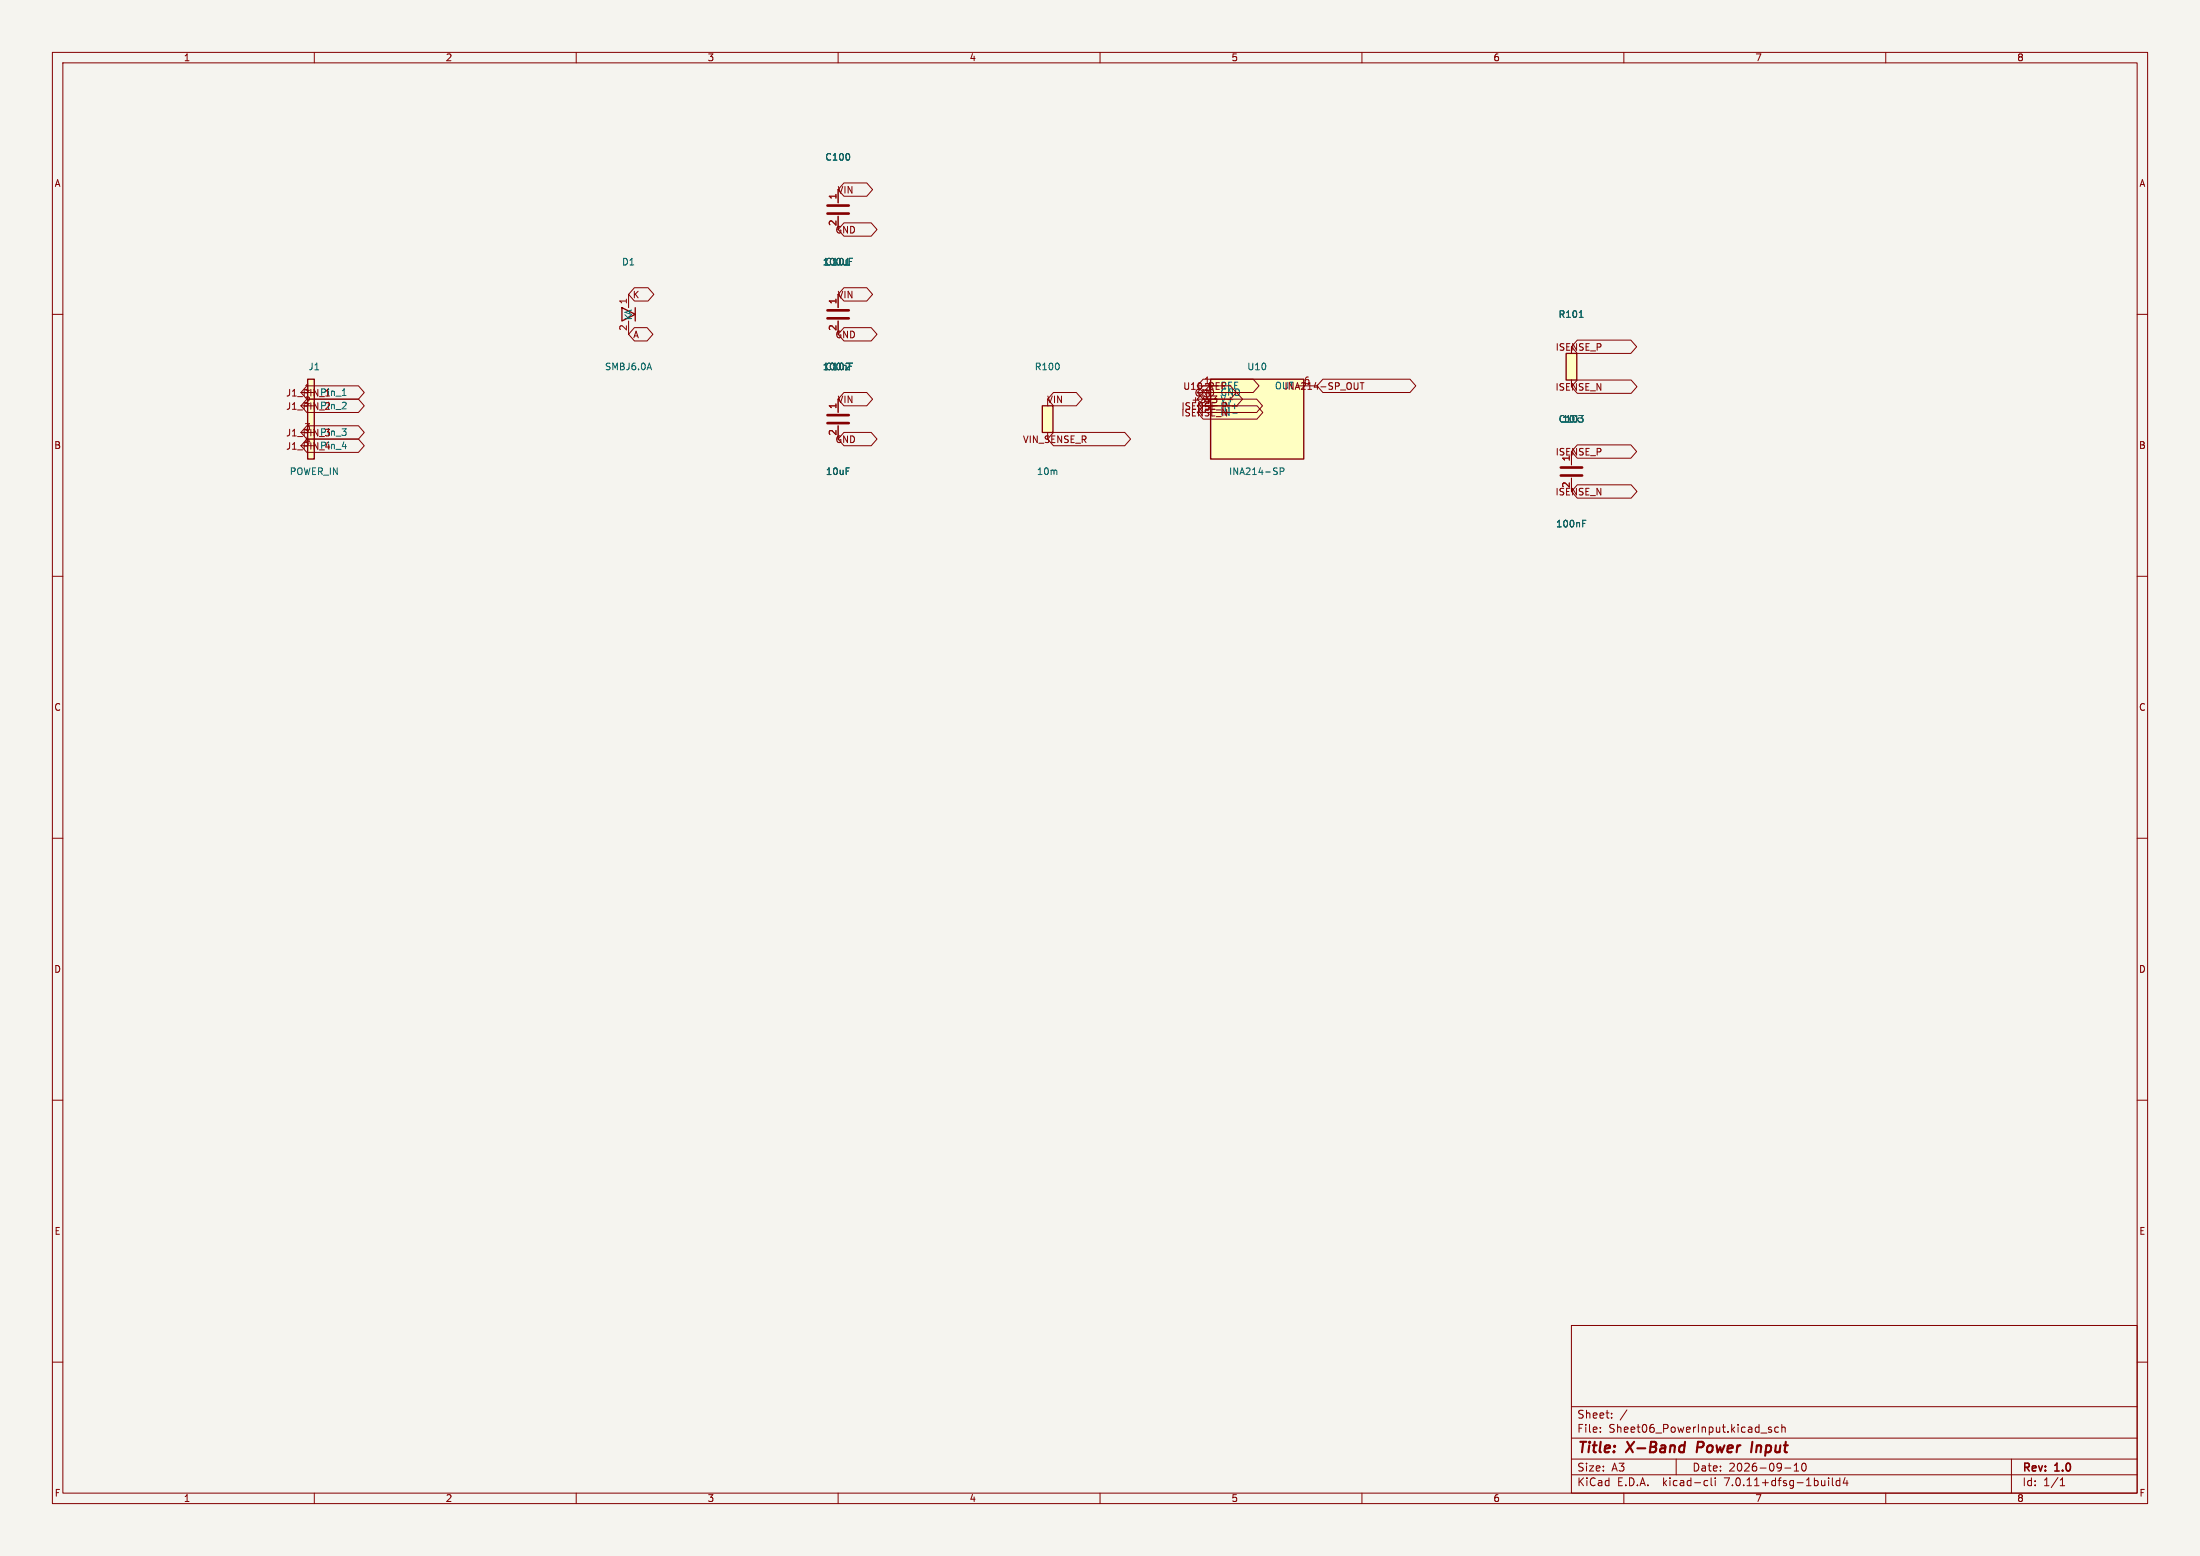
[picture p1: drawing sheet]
<svg xmlns="http://www.w3.org/2000/svg" width="420mm" height="297mm" viewBox="0 0 420 297" stroke-linecap="round" stroke-linejoin="round" font-family="sans-serif">
<path d="M0 0h420v297h-420z" fill="#f5f4ef" stroke="#f5f4ef" stroke-width=".19"/>
<g fill="none" stroke="#840000" stroke-width=".19">
<path d="M10 10h400v277h-400zM12 12h396v273h-396zM60 10v2M110 10v2M160 10v2M210 10v2M260 10v2M310 10v2M360 10v2M160 36.2v2.5M161.1 34.9h4.4l1.1 1.3-1.1 1.3h-4.4l-1.1-1.3zM10 60h2"/>
<path d="M120 56.2v2.5M121.1 54.9h2.6l1.1 1.3-1.1 1.3h-2.6l-1.1-1.3zM160 41.3v2.5M160 56.2v2.5M161.1 54.9h4.4l1.1 1.3-1.1 1.3h-4.4l-1.1-1.3zM161.1 42.5h5.2l1.1 1.3-1.1 1.3h-5.2l-1.1-1.3zM408 60h2M58.6 76.2h9.8l1.1 1.3-1.1 1.2h-9.8l-1.1-1.2zM58.6 73.6h9.8l1.1 1.3-1.1 1.3h-9.8l-1.1-1.3zM120 61.3v2.5M121.1 62.5h2.4l1.1 1.3-1.1 1.3h-2.4l-1.1-1.3zM160 61.3v2.5"/>
<path d="M160 76.2v2.5M161.1 62.5h5.2l1.1 1.3-1.1 1.3h-5.2l-1.1-1.3zM161.1 74.9h4.4l1.1 1.3-1.1 1.3h-4.4l-1.1-1.3zM201.1 74.9h4.4l1.1 1.3-1.1 1.3h-4.4l-1.1-1.3zM228.6 73.7h3.8M228.6 74.9h3.8M228.6 76.2h3.8M228.6 77.5h3.8M228.6 78.7h3.8M229.7 72.4h9.5l1.2 1.3-1.2 1.2h-9.5l-1.1-1.2zM229.7 74.9h6.4l1.1 1.3-1.1 1.3h-6.4l-1.1-1.3zM229.7 76.2h10.2l1.1 1.3-1.1 1.2h-10.2l-1.1-1.2z"/>
<path d="M229.7 77.5h10.3l1.1 1.2-1.1 1.3h-10.3l-1.1-1.3zM229.7 73.6h5.2l1.1 1.3-1.1 1.3h-5.2l-1.1-1.3zM232.3 76.3v.3M247.6 73.7h3.8M252.5 72.4h16.7l1.1 1.3-1.1 1.2h-16.7l-1.1-1.2zM259.7 73.1h.7M260 73.1v1.2M300 72.5v1.3M301.1 72.5h10.3l1.1 1.3-1.1 1.3h-10.3l-1.1-1.3zM301.1 64.9h10.2l1.1 1.3-1.1 1.3h-10.2l-1.1-1.3zM58.6 83.8h9.8l1.1 1.3-1.1 1.3h-9.8l-1.1-1.3zM58.6 81.3h9.8l1.1 1.2-1.1 1.3h-9.8l-1.1-1.3z"/>
<path d="M160 81.3v2.5M161.1 82.5h5.2l1.1 1.3-1.1 1.3h-5.2l-1.1-1.3zM200 82.5v1.3M201.1 82.5h13.6l1.1 1.3-1.1 1.3h-13.6l-1.1-1.3zM300 86.2v2.5M300 91.3v2.5M301.1 92.5h10.3l1.1 1.3-1.1 1.3h-10.3l-1.1-1.3zM301.1 84.9h10.2l1.1 1.3-1.1 1.3h-10.2l-1.1-1.3zM10 110h2M408 110h2M10 160h2M408 160h2"/>
<path d="M10 210h2M408 210h2M10 260h2M300 253h108v32h-108zM408 260h2M300 278.5h108M300 274.5h108M300 268.5h108M305.5 273.2v.2M305.5 272.5v.1M307.7 270.5v.2M307.7 269.8v.1"/>
<path d="M310.6 269.1l-1.3 1.9M320 278.5v3M336.2 273.5h1.1M338.2 272.5l-.4-.1-.2 .2 .1 .2 .5 .2v.3h-.6M339.5 272.5l-.4-.1-.3 .3 .1 .6h.6M340.2 272.5l.2-.1 .3 .1 .1 .9M340.2 271.9v1.5M342.5 279.7l.4-.4v1.5M344.2 279.4l.1-.1a.8 .8 0 0 1 .5 .7 .8 .8 0 0 1-.5 .8 1 1 0 0 1-.1-1.4zM384 278.5v6.5M60 285v2M110 285v2"/>
<path d="M160 285v2M210 285v2M260 285v2M300 281.5h108M310 285v2M325.6 282.6l.4 .1M326 283.5l-.4 .1M326.7 282.1v1.3l.2 .2M327.4 282.1v.1M327.4 282.6v1M340.7 280.2h1.2M342.5 280.8h.9"/>
<path d="M349.1 282.1v.1M349.1 282.6v1M349.8 282.1v1.3l.2 .2M351.2 282.7l-.4-.1-.3 .3 .2 .6h.5M351.2 282.1v1.5M352.2 282l-.3 1.1h.9M352.6 282.6v1M360 285v2M393.3 283.6h.9M393.3 282.5l.4-.4v1.5"/>
</g>
<path d="M321.7 275.2l-.3 2M324.2 275.2l-.3 2M334.5 275.2l-.2 2" fill="none" stroke="#840000" stroke-width=".4"/>
<g fill="#ffffc2" stroke="#ffffc2" stroke-width=".19">
<path d="M199 77.5h2v5h-2z"/>
<path d="M299 67.5h2v5h-2z"/>
<path d="M58.7 72.4h1.3v15.2h-1.3z"/>
<path d="M231.1 72.4h17.8v15.2h-17.8z"/>
</g>
<path d="M118.7 58.7l2.6 1.3-2.6 1.3zM58.7 72.4h1.3v15.2h-1.3zM199 77.5h2v5h-2zM231.1 72.4h17.8v15.2h-17.8zM299 67.5h2v5h-2z" fill="none" stroke="#840000" stroke-width=".25"/>
<g fill="none" stroke="#006464" stroke-width=".19">
<path d="M162.1 49.9h.5M162.1 49.3h.7M65.3 78h.8M65.3 75.5h.8M66 76.9v.4M124 69.3l.4 1.3M162.1 69.9h.5M162.1 69.3h.7M301.5 60.6h.7M65.3 85.2h.8M244.4 90l.6-.1 .1-.2-.1-.3-.6-.1v1.3M302.1 99.9h.5"/>
<path d="M302.1 99.3h.7"/>
</g>
<path d="M158 39.2h4M158 59.2h4M158 40.8h4M158 60.8h4M158 79.2h4M158 80.8h4M298 90.8h4M298 89.2h4" fill="none" stroke="#840000" stroke-width=".51"/>
<g font-size="2.8" fill="#840000">
<text x="301" y="277.9">Title:</text>
<text x="310.6" y="277.9">X-Band</text>
<text x="324.8" y="277.9">Power</text>
<text x="336" y="277.9">Input</text>
</g>
<g font-size="2.1" fill="#840000">
<text x="301" y="273.7">File:</text>
<text x="301" y="271">Sheet:</text>
<text x="307.1" y="273.7">Sheet06_PowerInput.kicad_sch</text>
<text x="301" y="281.1">Size:</text>
<text x="307.6" y="281.1">A3</text>
<text x="323" y="281.1">Date:</text>
<text x="330" y="281.1">2026-09-10</text>
<text x="386" y="281.3">Rev:</text>
<text x="392.4" y="281.3">1.0</text>
<text x="301" y="283.9">KiCad</text>
<text x="308.7" y="283.9">E.D.A.</text>
<text x="317.6" y="283.9">kicad-cli</text>
<text x="329.5" y="283.9">7.0.11+dfsg-1build4</text>
<text x="386" y="283.9">Id:</text>
<text x="390.1" y="283.9">1/1</text>
</g>
<g font-size="1.8" fill="#840000">
<text x="35" y="11.9">1</text>
<text x="85" y="11.9">2</text>
<text x="135" y="11.9">3</text>
<text x="185" y="11.9">4</text>
<text x="235" y="11.9">5</text>
<text x="285" y="11.9">6</text>
<text x="335" y="11.9">7</text>
<text x="385" y="11.9">8</text>
<text x="10.3" y="35.9">A</text>
<text x="408.3" y="35.9">A</text>
<text x="159.8" y="37.1">VIN</text>
<text x="159.4" y="44.8">GND</text>
<text x="120.7" y="57.1">K</text>
<text x="159.8" y="57.1">VIN</text>
<text x="120.8" y="64.8">A</text>
<text x="159.4" y="64.8">GND</text>
<text x="296.9" y="67.1">ISENSE_P</text>
<text x="54.5" y="75.9">J1_PIN_1</text>
<text x="58" y="74.7">1</text>
<text x="58" y="77.2">2</text>
<text x="61" y="75.8">Pin_1</text>
<text x="159.8" y="77.1">VIN</text>
<text x="199.8" y="77.1">VIN</text>
<text x="225.8" y="74.6">U10_REFREF</text>
<text x="227.4" y="77.1">+3V3</text>
<text x="228" y="75.9">GND GND</text>
<text x="229.8" y="73.4">1</text>
<text x="229.8" y="74.7">2</text>
<text x="229.8" y="75.9">3</text>
<text x="229.8" y="77.2">4</text>
<text x="232.9" y="77.1">V+</text>
<text x="243.3" y="74.5">OUT</text>
<text x="245.1" y="74.6">INA214-SP_OUT</text>
<text x="248.8" y="73.4">6</text>
<text x="296.9" y="74.8">ISENSE_N</text>
<text x="54.5" y="83.5">J1_PIN_3</text>
<text x="54.5" y="78.4">J1_PIN_2</text>
<text x="58" y="82.3">3</text>
<text x="61" y="78.3">Pin_2</text>
<text x="61" y="83.4">Pin_3</text>
<text x="225.4" y="79.7">ISENSE_N</text>
<text x="225.5" y="78.4">ISENSE_P</text>
<text x="229.8" y="78.5">5</text>
<text x="232.9" y="78.3">IN+</text>
<text x="232.9" y="79.6">IN-</text>
<text x="10.3" y="85.9">B</text>
<text x="54.5" y="86">J1_PIN_4</text>
<text x="58" y="84.8">4</text>
<text x="61" y="85.9">Pin_4</text>
<text x="159.4" y="84.8">GND</text>
<text x="195.2" y="84.8">VIN_SENSE_R</text>
<text x="296.9" y="87.1">ISENSE_P</text>
<text x="408.2" y="85.9">B</text>
<text x="296.9" y="94.8">ISENSE_N</text>
<text x="10.3" y="135.9">C</text>
<text x="408.2" y="135.9">C</text>
<text x="10.3" y="185.9">D</text>
<text x="408.2" y="185.9">D</text>
<text x="10.3" y="235.9">E</text>
<text x="408.3" y="235.9">E</text>
<text x="10.3" y="285.9">F</text>
<text x="35" y="286.9">1</text>
<text x="85" y="286.9">2</text>
<text x="135" y="286.9">3</text>
<text x="185" y="286.9">4</text>
<text x="235" y="286.9">5</text>
<text x="285" y="286.9">6</text>
<text x="335" y="286.9">7</text>
<text x="385" y="286.9">8</text>
<text x="408.3" y="285.9">F</text>
</g>
<g font-size="1.8" fill="#006464">
<text x="157.4" y="30.9">C100</text>
<text x="118.7" y="50.9">D1</text>
<text x="157" y="50.9">100uF</text>
<text x="157.4" y="50.9">C101</text>
<text x="120.9" y="61.2" transform="rotate(-90 120.9 61.2)">KA</text>
<text x="297.4" y="60.9">R101</text>
<text x="58.8" y="70.9">J1</text>
<text x="115.4" y="70.9">SMBJ6.0A</text>
<text x="157.4" y="70.9">C102</text>
<text x="197.4" y="70.9">R100</text>
<text x="238" y="70.9">U10</text>
<text x="297.4" y="80.9">C103</text>
<text x="298.2" y="80.9">10k</text>
<text x="55.2" y="90.9">POWER_IN</text>
<text x="157.6" y="90.9">10uF</text>
<text x="197.8" y="90.9">10m</text>
<text x="234.5" y="90.9">INA214-SP</text>
<text x="297" y="100.9">100nF</text>
</g>
<g font-size="1.8" fill="#a90000">
<text x="159.7" y="38.2" transform="rotate(-90 159.7 38.2)">1</text>
<text x="159.7" y="43.2" transform="rotate(-90 159.7 43.2)">2</text>
<text x="119.7" y="58.2" transform="rotate(-90 119.7 58.2)">1</text>
<text x="159.7" y="58.2" transform="rotate(-90 159.7 58.2)">1</text>
<text x="119.7" y="63.2" transform="rotate(-90 119.7 63.2)">2</text>
<text x="159.7" y="63.2" transform="rotate(-90 159.7 63.2)">2</text>
<text x="159.7" y="83.2" transform="rotate(-90 159.7 83.2)">2</text>
<text x="159.7" y="78.2" transform="rotate(-90 159.7 78.2)">1</text>
<text x="299.7" y="88.2" transform="rotate(-90 299.7 88.2)">1</text>
<text x="299.7" y="93.2" transform="rotate(-90 299.7 93.2)">2</text>
</g>
</svg>
